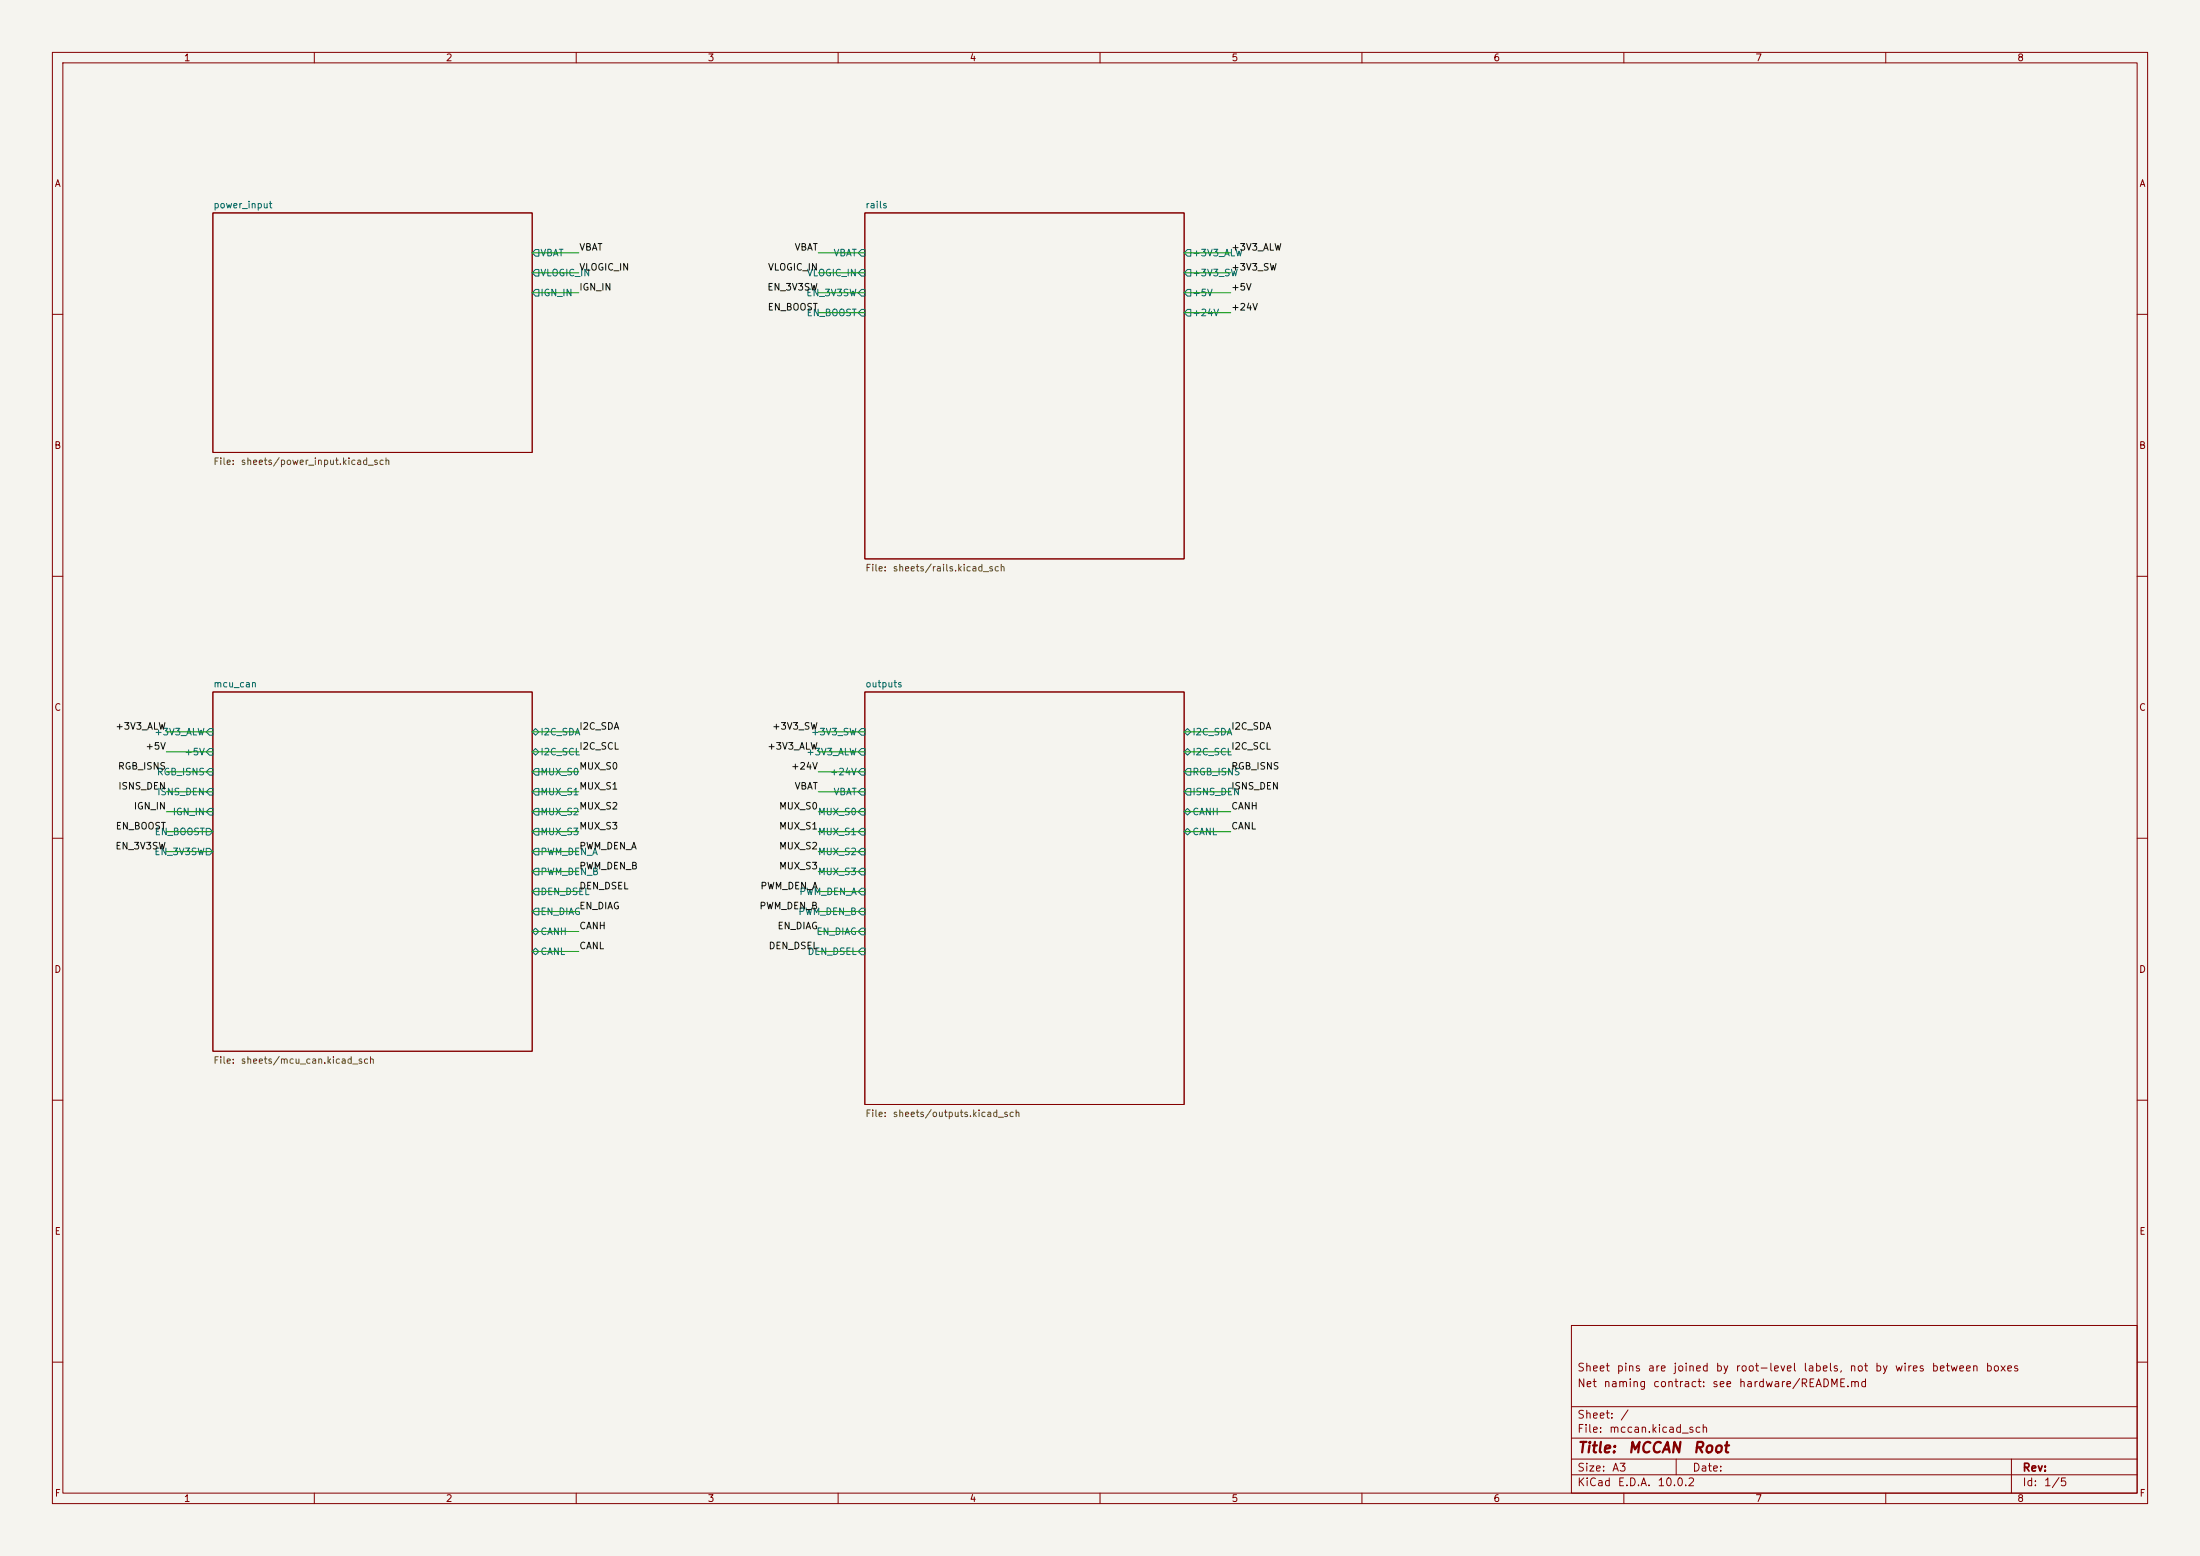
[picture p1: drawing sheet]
(kicad_sch
 (version 20260306)
 (generator "eeschema")
 (generator_version "10.0")
 (paper "A3")
 (title_block
  (title "MCCAN Root")
  (comment 1 "Net naming contract: see hardware/README.md")
  (comment 2 "Sheet pins are joined by root-level labels, not by wires between boxes"))
 (lib_symbols)
 (wire
  (pts (xy 101.6 48.26) (xy 110.49 48.26))
  (stroke (width 0) (type default)))
 (wire
  (pts (xy 101.6 147.32) (xy 110.49 147.32))
  (stroke (width 0) (type default)))
 (wire
  (pts (xy 226.06 158.75) (xy 234.95 158.75))
  (stroke (width 0) (type default)))
 (wire
  (pts (xy 101.6 55.88) (xy 110.49 55.88))
  (stroke (width 0) (type default)))
 (wire
  (pts (xy 165.1 151.13) (xy 156.21 151.13))
  (stroke (width 0) (type default)))
 (wire
  (pts (xy 40.64 158.75) (xy 31.75 158.75))
  (stroke (width 0) (type default)))
 (wire
  (pts (xy 165.1 166.37) (xy 156.21 166.37))
  (stroke (width 0) (type default)))
 (wire
  (pts (xy 101.6 154.94) (xy 110.49 154.94))
  (stroke (width 0) (type default)))
 (wire
  (pts (xy 165.1 139.7) (xy 156.21 139.7))
  (stroke (width 0) (type default)))
 (wire
  (pts (xy 165.1 158.75) (xy 156.21 158.75))
  (stroke (width 0) (type default)))
 (wire
  (pts (xy 101.6 170.18) (xy 110.49 170.18))
  (stroke (width 0) (type default)))
 (wire
  (pts (xy 165.1 52.07) (xy 156.21 52.07))
  (stroke (width 0) (type default)))
 (wire
  (pts (xy 226.06 147.32) (xy 234.95 147.32))
  (stroke (width 0) (type default)))
 (wire
  (pts (xy 101.6 162.56) (xy 110.49 162.56))
  (stroke (width 0) (type default)))
 (wire
  (pts (xy 165.1 162.56) (xy 156.21 162.56))
  (stroke (width 0) (type default)))
 (wire
  (pts (xy 40.64 162.56) (xy 31.75 162.56))
  (stroke (width 0) (type default)))
 (wire
  (pts (xy 165.1 181.61) (xy 156.21 181.61))
  (stroke (width 0) (type default)))
 (wire
  (pts (xy 165.1 59.69) (xy 156.21 59.69))
  (stroke (width 0) (type default)))
 (wire
  (pts (xy 226.06 154.94) (xy 234.95 154.94))
  (stroke (width 0) (type default)))
 (wire
  (pts (xy 165.1 177.8) (xy 156.21 177.8))
  (stroke (width 0) (type default)))
 (wire
  (pts (xy 165.1 48.26) (xy 156.21 48.26))
  (stroke (width 0) (type default)))
 (wire
  (pts (xy 101.6 143.51) (xy 110.49 143.51))
  (stroke (width 0) (type default)))
 (wire
  (pts (xy 101.6 173.99) (xy 110.49 173.99))
  (stroke (width 0) (type default)))
 (wire
  (pts (xy 226.06 151.13) (xy 234.95 151.13))
  (stroke (width 0) (type default)))
 (wire
  (pts (xy 40.64 154.94) (xy 31.75 154.94))
  (stroke (width 0) (type default)))
 (wire
  (pts (xy 165.1 147.32) (xy 156.21 147.32))
  (stroke (width 0) (type default)))
 (wire
  (pts (xy 226.06 139.7) (xy 234.95 139.7))
  (stroke (width 0) (type default)))
 (wire
  (pts (xy 165.1 170.18) (xy 156.21 170.18))
  (stroke (width 0) (type default)))
 (wire
  (pts (xy 226.06 55.88) (xy 234.95 55.88))
  (stroke (width 0) (type default)))
 (wire
  (pts (xy 226.06 52.07) (xy 234.95 52.07))
  (stroke (width 0) (type default)))
 (wire
  (pts (xy 165.1 143.51) (xy 156.21 143.51))
  (stroke (width 0) (type default)))
 (wire
  (pts (xy 101.6 151.13) (xy 110.49 151.13))
  (stroke (width 0) (type default)))
 (wire
  (pts (xy 226.06 48.26) (xy 234.95 48.26))
  (stroke (width 0) (type default)))
 (wire
  (pts (xy 101.6 139.7) (xy 110.49 139.7))
  (stroke (width 0) (type default)))
 (wire
  (pts (xy 40.64 151.13) (xy 31.75 151.13))
  (stroke (width 0) (type default)))
 (wire
  (pts (xy 101.6 158.75) (xy 110.49 158.75))
  (stroke (width 0) (type default)))
 (wire
  (pts (xy 101.6 177.8) (xy 110.49 177.8))
  (stroke (width 0) (type default)))
 (wire
  (pts (xy 165.1 55.88) (xy 156.21 55.88))
  (stroke (width 0) (type default)))
 (wire
  (pts (xy 40.64 143.51) (xy 31.75 143.51))
  (stroke (width 0) (type default)))
 (wire
  (pts (xy 226.06 59.69) (xy 234.95 59.69))
  (stroke (width 0) (type default)))
 (wire
  (pts (xy 101.6 181.61) (xy 110.49 181.61))
  (stroke (width 0) (type default)))
 (wire
  (pts (xy 165.1 173.99) (xy 156.21 173.99))
  (stroke (width 0) (type default)))
 (wire
  (pts (xy 101.6 52.07) (xy 110.49 52.07))
  (stroke (width 0) (type default)))
 (wire
  (pts (xy 40.64 139.7) (xy 31.75 139.7))
  (stroke (width 0) (type default)))
 (wire
  (pts (xy 101.6 166.37) (xy 110.49 166.37))
  (stroke (width 0) (type default)))
 (wire
  (pts (xy 226.06 143.51) (xy 234.95 143.51))
  (stroke (width 0) (type default)))
 (wire
  (pts (xy 165.1 154.94) (xy 156.21 154.94))
  (stroke (width 0) (type default)))
 (wire
  (pts (xy 40.64 147.32) (xy 31.75 147.32))
  (stroke (width 0) (type default)))
 (label "VBAT"
  (at 156.21 48.26 180)
  (effects (font (size 1.27 1.27)) (justify right bottom)))
 (label "ISNS_DEN"
  (at 31.75 151.13 180)
  (effects (font (size 1.27 1.27)) (justify right bottom)))
 (label "EN_DIAG"
  (at 110.49 173.99 0)
  (effects (font (size 1.27 1.27)) (justify left bottom)))
 (label "I2C_SCL"
  (at 234.95 143.51 0)
  (effects (font (size 1.27 1.27)) (justify left bottom)))
 (label "MUX_S1"
  (at 110.49 151.13 0)
  (effects (font (size 1.27 1.27)) (justify left bottom)))
 (label "DEN_DSEL"
  (at 156.21 181.61 180)
  (effects (font (size 1.27 1.27)) (justify right bottom)))
 (label "PWM_DEN_B"
  (at 110.49 166.37 0)
  (effects (font (size 1.27 1.27)) (justify left bottom)))
 (label "RGB_ISNS"
  (at 31.75 147.32 180)
  (effects (font (size 1.27 1.27)) (justify right bottom)))
 (label "VLOGIC_IN"
  (at 156.21 52.07 180)
  (effects (font (size 1.27 1.27)) (justify right bottom)))
 (label "PWM_DEN_B"
  (at 156.21 173.99 180)
  (effects (font (size 1.27 1.27)) (justify right bottom)))
 (label "I2C_SCL"
  (at 110.49 143.51 0)
  (effects (font (size 1.27 1.27)) (justify left bottom)))
 (label "+5V"
  (at 234.95 55.88 0)
  (effects (font (size 1.27 1.27)) (justify left bottom)))
 (label "EN_3V3SW"
  (at 31.75 162.56 180)
  (effects (font (size 1.27 1.27)) (justify right bottom)))
 (label "DEN_DSEL"
  (at 110.49 170.18 0)
  (effects (font (size 1.27 1.27)) (justify left bottom)))
 (label "VBAT"
  (at 156.21 151.13 180)
  (effects (font (size 1.27 1.27)) (justify right bottom)))
 (label "MUX_S0"
  (at 110.49 147.32 0)
  (effects (font (size 1.27 1.27)) (justify left bottom)))
 (label "CANL"
  (at 110.49 181.61 0)
  (effects (font (size 1.27 1.27)) (justify left bottom)))
 (label "EN_DIAG"
  (at 156.21 177.8 180)
  (effects (font (size 1.27 1.27)) (justify right bottom)))
 (label "MUX_S0"
  (at 156.21 154.94 180)
  (effects (font (size 1.27 1.27)) (justify right bottom)))
 (label "IGN_IN"
  (at 31.75 154.94 180)
  (effects (font (size 1.27 1.27)) (justify right bottom)))
 (label "+5V"
  (at 31.75 143.51 180)
  (effects (font (size 1.27 1.27)) (justify right bottom)))
 (label "+3V3_ALW"
  (at 234.95 48.26 0)
  (effects (font (size 1.27 1.27)) (justify left bottom)))
 (label "MUX_S3"
  (at 156.21 166.37 180)
  (effects (font (size 1.27 1.27)) (justify right bottom)))
 (label "MUX_S3"
  (at 110.49 158.75 0)
  (effects (font (size 1.27 1.27)) (justify left bottom)))
 (label "+3V3_SW"
  (at 156.21 139.7 180)
  (effects (font (size 1.27 1.27)) (justify right bottom)))
 (label "I2C_SDA"
  (at 234.95 139.7 0)
  (effects (font (size 1.27 1.27)) (justify left bottom)))
 (label "VBAT"
  (at 110.49 48.26 0)
  (effects (font (size 1.27 1.27)) (justify left bottom)))
 (label "I2C_SDA"
  (at 110.49 139.7 0)
  (effects (font (size 1.27 1.27)) (justify left bottom)))
 (label "MUX_S2"
  (at 110.49 154.94 0)
  (effects (font (size 1.27 1.27)) (justify left bottom)))
 (label "ISNS_DEN"
  (at 234.95 151.13 0)
  (effects (font (size 1.27 1.27)) (justify left bottom)))
 (label "PWM_DEN_A"
  (at 156.21 170.18 180)
  (effects (font (size 1.27 1.27)) (justify right bottom)))
 (label "+24V"
  (at 156.21 147.32 180)
  (effects (font (size 1.27 1.27)) (justify right bottom)))
 (label "EN_BOOST"
  (at 31.75 158.75 180)
  (effects (font (size 1.27 1.27)) (justify right bottom)))
 (label "+24V"
  (at 234.95 59.69 0)
  (effects (font (size 1.27 1.27)) (justify left bottom)))
 (label "PWM_DEN_A"
  (at 110.49 162.56 0)
  (effects (font (size 1.27 1.27)) (justify left bottom)))
 (label "CANH"
  (at 234.95 154.94 0)
  (effects (font (size 1.27 1.27)) (justify left bottom)))
 (label "EN_BOOST"
  (at 156.21 59.69 180)
  (effects (font (size 1.27 1.27)) (justify right bottom)))
 (label "MUX_S1"
  (at 156.21 158.75 180)
  (effects (font (size 1.27 1.27)) (justify right bottom)))
 (label "+3V3_SW"
  (at 234.95 52.07 0)
  (effects (font (size 1.27 1.27)) (justify left bottom)))
 (label "CANL"
  (at 234.95 158.75 0)
  (effects (font (size 1.27 1.27)) (justify left bottom)))
 (label "+3V3_ALW"
  (at 156.21 143.51 180)
  (effects (font (size 1.27 1.27)) (justify right bottom)))
 (label "RGB_ISNS"
  (at 234.95 147.32 0)
  (effects (font (size 1.27 1.27)) (justify left bottom)))
 (label "MUX_S2"
  (at 156.21 162.56 180)
  (effects (font (size 1.27 1.27)) (justify right bottom)))
 (label "IGN_IN"
  (at 110.49 55.88 0)
  (effects (font (size 1.27 1.27)) (justify left bottom)))
 (label "+3V3_ALW"
  (at 31.75 139.7 180)
  (effects (font (size 1.27 1.27)) (justify right bottom)))
 (label "CANH"
  (at 110.49 177.8 0)
  (effects (font (size 1.27 1.27)) (justify left bottom)))
 (label "EN_3V3SW"
  (at 156.21 55.88 180)
  (effects (font (size 1.27 1.27)) (justify right bottom)))
 (label "VLOGIC_IN"
  (at 110.49 52.07 0)
  (effects (font (size 1.27 1.27)) (justify left bottom)))
 (sheet
  (at 165.1 132.08)
  (size 60.96 78.74)
  (exclude_from_sim no)
  (in_bom yes)
  (on_board yes)
  (dnp no)
  (stroke (width 0.1524) (type solid))
  (fill (color 0 0 0 0))
  (property "Sheetname" "outputs" (at 165.1 131.2832 0) (show_name no) (do_not_autoplace no) (effects (font (size 1.27 1.27)) (justify left bottom)))
  (property "Sheetfile" "sheets/outputs.kicad_sch" (at 165.1 211.801 0) (show_name no) (do_not_autoplace no) (effects (font (size 1.27 1.27)) (justify left top)))
  (pin "+3V3_SW" input (at 165.1 139.7 180) (effects (font (size 1.27 1.27)) (justify right)))
  (pin "+3V3_ALW" input (at 165.1 143.51 180) (effects (font (size 1.27 1.27)) (justify right)))
  (pin "+24V" input (at 165.1 147.32 180) (effects (font (size 1.27 1.27)) (justify right)))
  (pin "VBAT" input (at 165.1 151.13 180) (effects (font (size 1.27 1.27)) (justify right)))
  (pin "MUX_S0" input (at 165.1 154.94 180) (effects (font (size 1.27 1.27)) (justify right)))
  (pin "MUX_S1" input (at 165.1 158.75 180) (effects (font (size 1.27 1.27)) (justify right)))
  (pin "MUX_S2" input (at 165.1 162.56 180) (effects (font (size 1.27 1.27)) (justify right)))
  (pin "MUX_S3" input (at 165.1 166.37 180) (effects (font (size 1.27 1.27)) (justify right)))
  (pin "PWM_DEN_A" input (at 165.1 170.18 180) (effects (font (size 1.27 1.27)) (justify right)))
  (pin "PWM_DEN_B" input (at 165.1 173.99 180) (effects (font (size 1.27 1.27)) (justify right)))
  (pin "EN_DIAG" input (at 165.1 177.8 180) (effects (font (size 1.27 1.27)) (justify right)))
  (pin "DEN_DSEL" input (at 165.1 181.61 180) (effects (font (size 1.27 1.27)) (justify right)))
  (pin "I2C_SDA" bidirectional (at 226.06 139.7 0) (effects (font (size 1.27 1.27)) (justify left)))
  (pin "I2C_SCL" bidirectional (at 226.06 143.51 0) (effects (font (size 1.27 1.27)) (justify left)))
  (pin "RGB_ISNS" output (at 226.06 147.32 0) (effects (font (size 1.27 1.27)) (justify left)))
  (pin "ISNS_DEN" output (at 226.06 151.13 0) (effects (font (size 1.27 1.27)) (justify left)))
  (pin "CANH" bidirectional (at 226.06 154.94 0) (effects (font (size 1.27 1.27)) (justify left)))
  (pin "CANL" bidirectional (at 226.06 158.75 0) (effects (font (size 1.27 1.27)) (justify left))))
 (sheet
  (at 165.1 40.64)
  (size 60.96 66.04)
  (exclude_from_sim no)
  (in_bom yes)
  (on_board yes)
  (dnp no)
  (stroke (width 0.1524) (type solid))
  (fill (color 0 0 0 0))
  (property "Sheetname" "rails" (at 165.1 39.8432 0) (show_name no) (do_not_autoplace no) (effects (font (size 1.27 1.27)) (justify left bottom)))
  (property "Sheetfile" "sheets/rails.kicad_sch" (at 165.1 107.661 0) (show_name no) (do_not_autoplace no) (effects (font (size 1.27 1.27)) (justify left top)))
  (pin "VBAT" input (at 165.1 48.26 180) (effects (font (size 1.27 1.27)) (justify right)))
  (pin "VLOGIC_IN" input (at 165.1 52.07 180) (effects (font (size 1.27 1.27)) (justify right)))
  (pin "EN_3V3SW" input (at 165.1 55.88 180) (effects (font (size 1.27 1.27)) (justify right)))
  (pin "EN_BOOST" input (at 165.1 59.69 180) (effects (font (size 1.27 1.27)) (justify right)))
  (pin "+3V3_ALW" output (at 226.06 48.26 0) (effects (font (size 1.27 1.27)) (justify left)))
  (pin "+3V3_SW" output (at 226.06 52.07 0) (effects (font (size 1.27 1.27)) (justify left)))
  (pin "+5V" output (at 226.06 55.88 0) (effects (font (size 1.27 1.27)) (justify left)))
  (pin "+24V" output (at 226.06 59.69 0) (effects (font (size 1.27 1.27)) (justify left))))
 (sheet
  (at 40.64 132.08)
  (size 60.96 68.58)
  (exclude_from_sim no)
  (in_bom yes)
  (on_board yes)
  (dnp no)
  (stroke (width 0.1524) (type solid))
  (fill (color 0 0 0 0))
  (property "Sheetname" "mcu_can" (at 40.64 131.2832 0) (show_name no) (do_not_autoplace no) (effects (font (size 1.27 1.27)) (justify left bottom)))
  (property "Sheetfile" "sheets/mcu_can.kicad_sch" (at 40.64 201.641 0) (show_name no) (do_not_autoplace no) (effects (font (size 1.27 1.27)) (justify left top)))
  (pin "+3V3_ALW" input (at 40.64 139.7 180) (effects (font (size 1.27 1.27)) (justify right)))
  (pin "+5V" input (at 40.64 143.51 180) (effects (font (size 1.27 1.27)) (justify right)))
  (pin "RGB_ISNS" input (at 40.64 147.32 180) (effects (font (size 1.27 1.27)) (justify right)))
  (pin "ISNS_DEN" input (at 40.64 151.13 180) (effects (font (size 1.27 1.27)) (justify right)))
  (pin "IGN_IN" input (at 40.64 154.94 180) (effects (font (size 1.27 1.27)) (justify right)))
  (pin "EN_BOOST" output (at 40.64 158.75 180) (effects (font (size 1.27 1.27)) (justify right)))
  (pin "EN_3V3SW" output (at 40.64 162.56 180) (effects (font (size 1.27 1.27)) (justify right)))
  (pin "I2C_SDA" bidirectional (at 101.6 139.7 0) (effects (font (size 1.27 1.27)) (justify left)))
  (pin "I2C_SCL" bidirectional (at 101.6 143.51 0) (effects (font (size 1.27 1.27)) (justify left)))
  (pin "MUX_S0" output (at 101.6 147.32 0) (effects (font (size 1.27 1.27)) (justify left)))
  (pin "MUX_S1" output (at 101.6 151.13 0) (effects (font (size 1.27 1.27)) (justify left)))
  (pin "MUX_S2" output (at 101.6 154.94 0) (effects (font (size 1.27 1.27)) (justify left)))
  (pin "MUX_S3" output (at 101.6 158.75 0) (effects (font (size 1.27 1.27)) (justify left)))
  (pin "PWM_DEN_A" output (at 101.6 162.56 0) (effects (font (size 1.27 1.27)) (justify left)))
  (pin "PWM_DEN_B" output (at 101.6 166.37 0) (effects (font (size 1.27 1.27)) (justify left)))
  (pin "DEN_DSEL" output (at 101.6 170.18 0) (effects (font (size 1.27 1.27)) (justify left)))
  (pin "EN_DIAG" output (at 101.6 173.99 0) (effects (font (size 1.27 1.27)) (justify left)))
  (pin "CANH" bidirectional (at 101.6 177.8 0) (effects (font (size 1.27 1.27)) (justify left)))
  (pin "CANL" bidirectional (at 101.6 181.61 0) (effects (font (size 1.27 1.27)) (justify left))))
 (sheet
  (at 40.64 40.64)
  (size 60.96 45.72)
  (exclude_from_sim no)
  (in_bom yes)
  (on_board yes)
  (dnp no)
  (stroke (width 0.1524) (type solid))
  (fill (color 0 0 0 0))
  (property "Sheetname" "power_input" (at 40.64 39.8432 0) (show_name no) (do_not_autoplace no) (effects (font (size 1.27 1.27)) (justify left bottom)))
  (property "Sheetfile" "sheets/power_input.kicad_sch" (at 40.64 87.341 0) (show_name no) (do_not_autoplace no) (effects (font (size 1.27 1.27)) (justify left top)))
  (pin "VBAT" output (at 101.6 48.26 0) (effects (font (size 1.27 1.27)) (justify left)))
  (pin "VLOGIC_IN" output (at 101.6 52.07 0) (effects (font (size 1.27 1.27)) (justify left)))
  (pin "IGN_IN" output (at 101.6 55.88 0) (effects (font (size 1.27 1.27)) (justify left))))
 (sheet_instances
  (path ""
   (page "1")))
 (embedded_fonts no))
